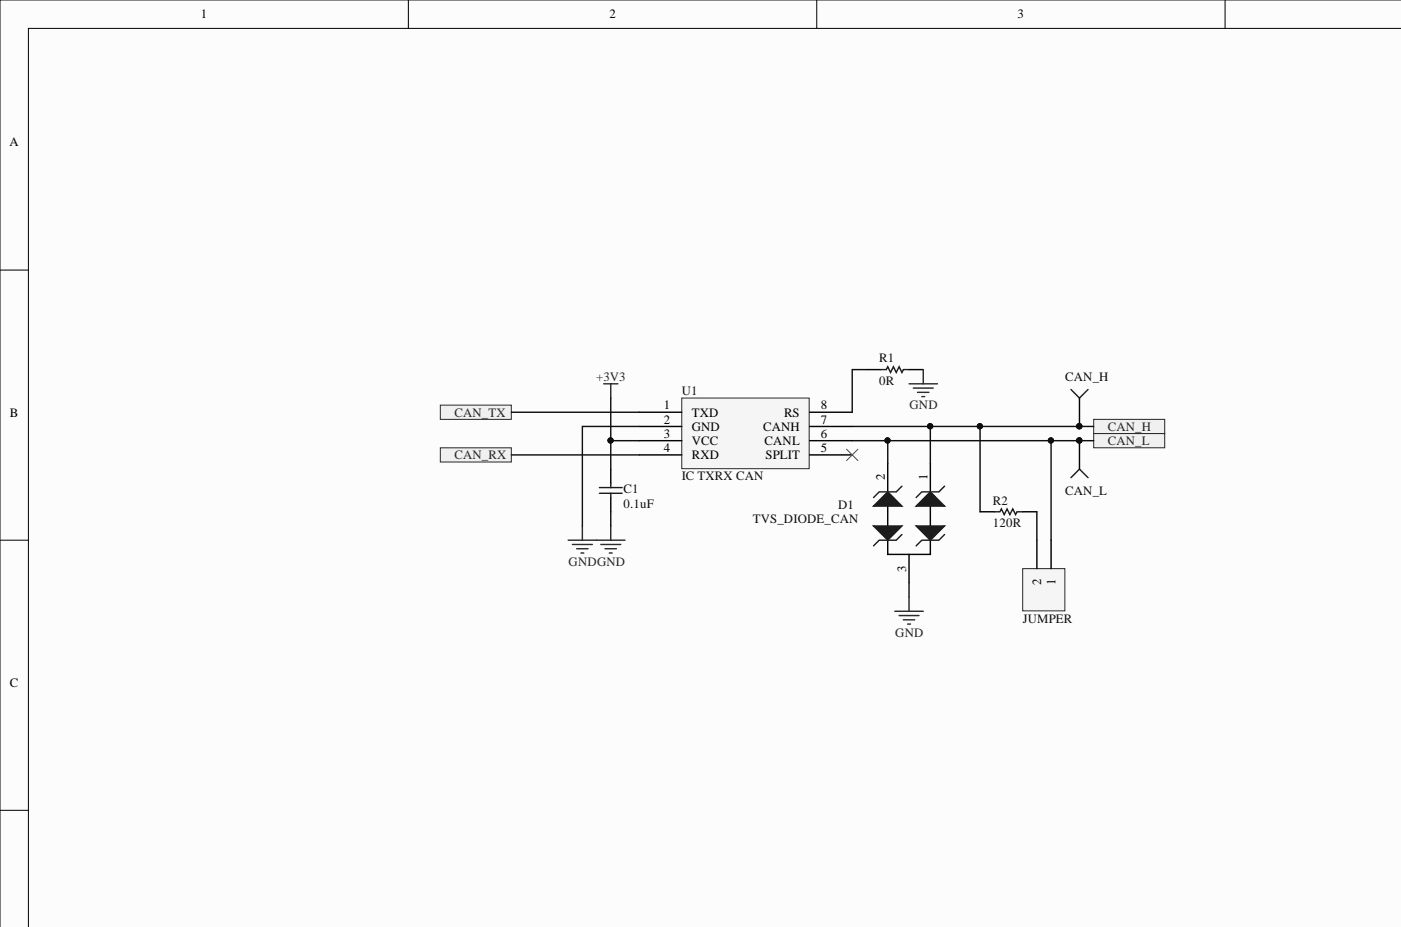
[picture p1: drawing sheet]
<svg xmlns="http://www.w3.org/2000/svg" width="250mm" height="165mm" viewBox="0 0 250 165" stroke-linecap="round" stroke-linejoin="round" font-family="sans-serif">
<g fill="#fcfcfc" stroke="#000" stroke-width=".18">
<path d="M0 0h250.2v165.5h-250.2z"/>
<path d="M5.1 5.1h245.1v160.4h-245.1z"/>
</g>
<path d="M72.9 0v5.1M145.8 0v5.1M218.7 0v5.1M0 48.2h5.1M0 96.4h5.1M0 144.6h5.1" fill="none" stroke="#000" stroke-width=".18"/>
<path d="M121.7 71h22.8v12.7h-22.8z" fill="#f5f5f5" stroke="#262626" stroke-width=".18"/>
<g fill="none" stroke="#000" stroke-width=".25">
<path d="M114.1 73.6h7.6M114.1 76.1h7.6M114.1 78.7h7.6M144.5 73.6h7.6M144.5 76.1h7.6M144.5 78.7h7.6M154.7 66h2.5M162.3 66h2.5M109 83.7v2.6M109 88.8v2.5M114.1 81.2h7.6M144.5 81.2h7.6"/>
<path d="M158.5 96.4v2.6h7.6v-2.6M158.5 82.7v5.1M158.5 90.3v3.6M166.1 82.7v5.1M166.1 90.3v3.6M175 91.3h2.5M182.6 91.3h2.5"/>
</g>
<g fill="none" stroke="#262626" stroke-width=".25">
<path d="M107.8 68.5h2.5M109 68.5v2.5M162.3 68.5h5.1M163.1 69.3h3.5M163.8 70h2M164.6 70.8h.5M164.8 66v2.5M101.4 96.4h10.2M102.2 97.2h3.5M103 97.9h2M103.7 98.7h.5M104 93.9v2.5"/>
<path d="M107.3 97.2h3.5M108 97.9h2.1M108.8 98.7h.5M109 93.9v2.5"/>
</g>
<path d="M157.2 66h1l.3-.5 .5 1 .5-1 .5 1 .5-1 .5 1 .3-.5h1M107 87h4.1M107 88h4.1M109 86.3v.7M109 88v.8M177.5 91.3h1l.3-.5 .5 1 .5-1 .5 1 .5-1 .5 1 .3-.5h1" fill="none" stroke="#1c1c1c" stroke-width=".25"/>
<path d="M163.6 93.9h5l-2.5 2.5z" fill="#1c1c1c"/>
<path d="M163.6 93.9h5l-2.5 2.5zM168.6 95.4l-1 1h-3l-1 1" fill="none" stroke="#1c1c1c" stroke-width=".25"/>
<path d="M166.1 87.8l2.5 2.5h-5z" fill="#1c1c1c"/>
<path d="M166.1 87.8l2.5 2.5h-5zM168.6 86.8l-1 1h-3l-1 1" fill="none" stroke="#1c1c1c" stroke-width=".25"/>
<path d="M156 93.9h5l-2.5 2.5z" fill="#1c1c1c"/>
<path d="M156 93.9h5l-2.5 2.5zM161 95.4l-1 1h-3l-1 1" fill="none" stroke="#1c1c1c" stroke-width=".25"/>
<path d="M158.5 87.8l2.5 2.5h-5z" fill="#1c1c1c"/>
<path d="M191.2 69.5l1.5 1.5 1.5-1.5M158.5 87.8l2.5 2.5h-5zM161 86.8l-1 1h-3l-1 1M191.2 85.3l1.5-1.6 1.5 1.6" fill="none" stroke="#1c1c1c" stroke-width=".25"/>
<path d="M192.7 71v5.1M192.7 78.7v5M162.3 99v5" fill="none" stroke="#000" stroke-width=".25"/>
<path d="M159.8 109.1h5M160.5 109.9h3.6M161.3 110.6h2M162 111.4h.5M162.3 106.6v2.5" fill="none" stroke="#262626" stroke-width=".25"/>
<path d="M151.1 80.2l2.1 2M153.2 80.2l-2.1 2" fill="none" stroke="#4c4c4c" stroke-width=".18"/>
<g fill="#0e0e0e" stroke="#0e0e0e" stroke-width=".18">
<circle cx="192.7" cy="76.1" r=".47"/>
<circle cx="192.7" cy="78.6" r=".47"/>
</g>
<g fill="#f0f0f0" stroke="#262626" stroke-width=".18">
<path d="M78.6 72.3h12.7v2.5h-12.7z" fill-rule="evenodd"/>
<path d="M78.6 79.9h12.7v2.6h-12.7z" fill-rule="evenodd"/>
<path d="M195.3 74.8h12.6v2.6h-12.6z" fill-rule="evenodd"/>
<path d="M195.3 77.4h12.6v2.5h-12.6z" fill-rule="evenodd"/>
</g>
<path d="M182.6 101.5h7.5v7.5h-7.5z" fill="#f5f5f5" stroke="#262626" stroke-width=".18"/>
<path d="M185.1 96.4v5.1M187.6 96.4v5.1" fill="none" stroke="#000" stroke-width=".25"/>
<g fill="none" stroke="#0e0e0e" stroke-width=".25">
<path d="M91.3 73.6h22.8M109 71v7.7M114.1 76.1h-10.1v17.8M114.1 78.7h-5.1v5M152.1 78.7h43.2M152.1 76.1h43.2M154.7 66h-2.6v7.6M158.5 78.7v4M166.1 76.1v6.6M175 76.1v15.2M187.6 78.7v17.7M91.3 81.2h22.8"/>
<path d="M109 91.3v2.6M185.1 91.3v5.1M162.3 104v2.6"/>
</g>
<g fill="#0e0e0e" stroke="#0e0e0e" stroke-width=".18">
<circle cx="187.6" cy="78.6" r=".47"/>
<circle cx="158.4" cy="78.6" r=".47"/>
<circle cx="192.7" cy="78.6" r=".47"/>
<circle cx="166.1" cy="76.1" r=".47"/>
<circle cx="174.9" cy="76.1" r=".47"/>
<circle cx="192.7" cy="76.1" r=".47"/>
<circle cx="109" cy="78.6" r=".47"/>
</g>
<g font-size="2.3">
<text x="35.8" y="3.3">1</text>
<text x="108.8" y="3.3">2</text>
<text x="181.6" y="3.3">3</text>
<text x="1.7" y="26.1">A</text>
<text x="1.8" y="74.3">B</text>
<text x="118.5" y="73.1">1</text>
<text x="118.5" y="75.6">2</text>
<text x="123.5" y="74.3">TXD</text>
<text x="123.5" y="76.9">GND</text>
<text x="136.3" y="76.9">CANH</text>
<text x="140" y="74.3">RS</text>
<text x="146.6" y="75.6">7</text>
<text x="146.6" y="73.1">8</text>
<text x="118.5" y="78.1">3</text>
<text x="118.5" y="80.7">4</text>
<text x="123.5" y="79.4">VCC</text>
<text x="123.5" y="82">RXD</text>
<text x="136.5" y="79.4">CANL</text>
<text x="136.7" y="82">SPLIT</text>
<text x="146.6" y="80.7">5</text>
<text x="146.6" y="78.1">6</text>
<text x="158" y="85.8" transform="rotate(-90 158 85.8)">2</text>
<text x="165.6" y="85.8" transform="rotate(-90 165.6 85.8)">1</text>
<text x="161.8" y="102.2" transform="rotate(-90 161.8 102.2)">3</text>
<text x="185.9" y="104.5" transform="rotate(-90 185.9 104.5)">2</text>
<text x="188.4" y="104.5" transform="rotate(-90 188.4 104.5)">1</text>
<text x="1.8" y="122.6">C</text>
</g>
<g font-size="2.3" fill="#0e0e0e">
<text x="157" y="64.7">R1</text>
<text x="121.7" y="70.5">U1</text>
<text x="157" y="68.8">0R</text>
<text x="190.2" y="68">CAN_H</text>
<text x="111.3" y="88">C1</text>
<text x="121.7" y="85.8">IC TXRX CAN</text>
<text x="190.2" y="88.3">CAN_L</text>
<text x="111.3" y="90.6">0.1uF</text>
<text x="134.4" y="93.4">TVS_DIODE_CAN</text>
<text x="149.6" y="90.8">D1</text>
<text x="177.3" y="94.1">120R</text>
<text x="177.3" y="90.1">R2</text>
<text x="182.6" y="111.1">JUMPER</text>
</g>
<g font-size="2.3" fill="#262626">
<text x="106.4" y="68">+3V3</text>
<text x="81.1" y="74.3">CAN_TX</text>
<text x="162.4" y="73.1">GND</text>
<text x="197.8" y="76.9">CAN_H</text>
<text x="81.1" y="82">CAN_RX</text>
<text x="197.8" y="79.4">CAN_L</text>
<text x="101.5" y="101">GNDGND</text>
<text x="159.8" y="113.7">GND</text>
</g>
</svg>
